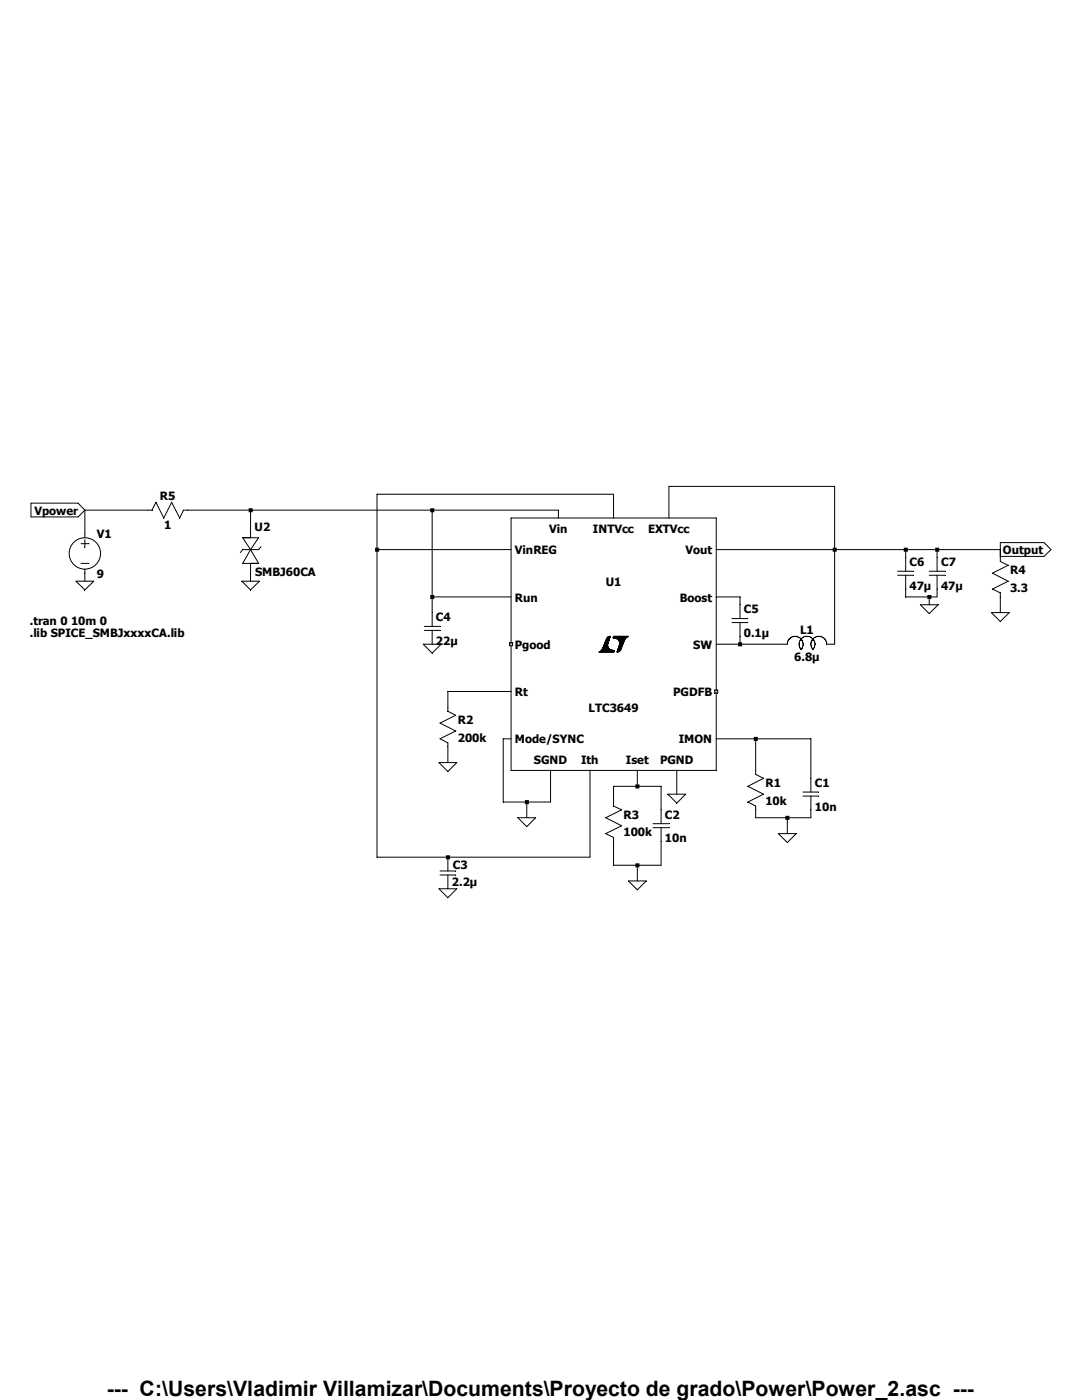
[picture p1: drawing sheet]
<svg xmlns="http://www.w3.org/2000/svg" width="216mm" height="279mm" viewBox="0 0 216 279" stroke-linecap="round" stroke-linejoin="round" font-family="sans-serif">
<g fill="none" stroke="#000" stroke-width=".2">
<path d="M102 103.4h40.9v50.4h-40.9zM101.7 128.3h.6v.6h-.6zM119.5 130.1h3M119.6 130.1h2.9M119.7 130h2.8M119.8 130h2.7M119.9 129.9h2.6M120 129.8h2.6M120 129.8h2.4M120.1 129.8h2.1M120.1 129.7h1.9M120.1 129.7h1.7"/>
<path d="M120.1 129.6h1.7M120.2 129.5h1.4M120.2 129.5h1.3M120.3 129.4h1.2M120.3 129.3h1.1M120.3 129.2h1.1M120.4 129.2h.9M120.4 129.1h.9M120.4 129h.9M120.5 128.9h.8M120.5 128.9h.7M120.5 128.8h.7"/>
<path d="M120.5 128.7h.7M120.6 128.7h.6M120.6 128.6h.6M120.6 128.4h.7M120.7 128.3h.6M120.7 128.4h.6M120.8 128.1h.6M120.8 128h.6M120.9 127.9h.6M120.9 127.8h.6M120.9 127.7h.6M121 127.6h.5"/>
<path d="M121 127.6h.6M121 127.5h.6M121.1 127.4h.5M121.1 127.5h.5M121.1 127.3h.5M121.2 127.3h.5M121.2 127.2h.5M121.3 128.5h-.7M121.4 128.2h-.7M121.5 127.9l-.7 .1M121.5 127h.3M121.6 127h.2"/>
<path d="M121.8 127.1h-.5M122.3 127.3h2.6M122.3 127.3h2.7M122.4 127.2h2.7M122.4 127.2h2.6M122.4 127h2.9M122.4 127h3M122.5 127.3h2.4M122.6 127.4h2.2M123.1 127.5h1.7M123.1 130.1h.2M123.1 130h.4"/>
<path d="M123.1 130.1h.3M123.1 130h.5M123.2 130h.4M123.2 127.6h1.5M123.2 129.8h.5M123.2 129.8h.6M123.3 129.8h.5M123.3 129.7h.5M123.3 127.6h1.4M123.4 129.5h.5M123.4 129.5h.6M123.4 127.7h1.2"/>
<path d="M123.4 129.4h.6M123.4 129.3h.6M123.4 127.8h1.2M123.4 129.2h.6M123.5 127.8h1.1M123.5 129.1h.6M123.5 129h.6M123.5 127.9h1M123.5 128.9h.6M123.5 128.9h.7M123.6 128h.9M123.6 128.9h.6"/>
<path d="M123.6 128.7h.6M123.6 128.1h.9M123.6 128.2h.8M123.6 128.6h.7M123.6 128.6h.6M123.7 128.3h.7M123.7 128.4h.6M123.7 128.4h.7M123.7 128.5h.6M123.7 129.9h-.5M123.9 129.6h-.6M124 129.3l-.6 .1"/>
<path d="M124.2 128.8h-.6M125.2 127.1h-2.8"/>
</g>
<path d="M142.6 137.7h.6v.6h-.6z" fill="none" stroke="#000" stroke-width=".2"/>
<g fill="none" stroke="#000" stroke-width=".2">
<path d="M6.2 100.4h9.4l1.3 1.4-1.3 1.4h-9.4zM15.2 116h3.5l-1.8 1.7zM16.2 108.5h1.5M16.2 112.4h1.5M16.9 101.8v5.5M16.9 107.7v1.6M16.9 113.6v2.4M16.9 101.8h13.4l.8-1.6 1.6 3.2 1.5-3.2 1.7 3.2 .7-1.6h74.8v1.6M48.3 116h3.5l-1.8 1.7zM48.4 107.3h3.2l-1.6 2.4zM50 109.7l1.6 2.7h-3.2zM50 101.8v5.5"/>
<path d="M50 112.4v3.6M52.1 109.1l-.5 .6h-3.2l-.4 .6M75.2 109.7h26.8M86.2 101.8v23.2M86.2 119.1h15.8M122.4 103.4v-4.8h-47.2v72.5h42.5v-17.3M133.5 103.4v-6.3h33v31.5h-1.5a1.58 1.58 0 0 0-2.2-1.5 1.58 1.58 0 0 0-.5 2.6M142.9 119.1h4.8v4.3M142.9 109.7h56.7M179.1 114h3.2M179.1 114.8h3.2M180.7 109.7v4.3"/>
<path d="M180.7 114.8v4.3h6.3v-4.3M185.4 114h3.2M185.4 114.8h3.2M185.4 119.1v1.6M187 109.7v4.3M199.6 111h8.7l1.4-1.3-1.4-1.4h-8.7v3.8l1.6 .7-3.2 1.6 3.2 1.6-3.2 1.6 1.6 .7v4M84.5 128.6h3.5l-1.8 1.7zM84.7 125h3.1M84.7 125.8h3.1M86.2 125.8v2.8M102 138h-12.6v3.9l1.5 .8-3.1 1.6 3.1 1.6-3.1 1.5 1.6 .9v3.9M142.9 128.6h14.2a1.57 1.57 0 0 1 2.2-1.5 1.57 1.57 0 0 1 .5 2.6"/>
<path d="M146 123.4h3.2M146 124.2h3.2M147.7 124.2v4.4M159.9 129.7a1.58 1.58 0 0 1 0-2.3 1.58 1.58 0 0 1 2.2 0 1.58 1.58 0 0 1 0 2.3M183.6 120.7h3.6l-1.8 1.8zM197.8 122.3h3.6l-1.8 1.7zM87.6 152.2h3.5l-1.7 1.8zM102 147.4h-1.6v12.7h9.5v-6.3M127.2 153.8v3.1M133.3 158.5h3.5l-1.8 1.8zM135 153.8v4.7M142.9 147.4h18.9v10.7"/>
<path d="M150.8 147.4v7.2l1.6 .7-3.2 1.6 3.2 1.6-3.2 1.6 1.6 .8v2.3h11v-4.3M160.2 158.1h3.2M160.2 158.9h3.2M87.6 177.4h3.5l-1.7 1.8zM87.8 173.8h3.1M87.8 174.6h3.1M89.4 171.1v2.7M89.4 174.6v2.8M103.3 163.2h3.6l-1.8 1.8zM105.1 160.1v3.1M125.4 175.8h3.5l-1.7 1.8zM127.2 172.7v3.1"/>
<path d="M130.3 164.4h3.2M130.3 165.2h3.2M131.9 164.4v-7.5h-9.5v4l1.6 .7-3.1 1.6 3.1 1.6-3.1 1.6 1.5 .7v5.6h9.5v-7.5M155.3 166.4h3.6l-1.8 1.7zM157.1 163.2v3.2"/>
<circle cx="16.9" cy="110.4" r="3.1"/>
</g>
<g fill="#000">
<path d="M126.8 172.3h.8v.8h-.8zM147.3 128.2h.8v.8h-.8zM150.4 147.1h.8v.8h-.8zM156.7 162.8h.8v.8h-.8zM166.2 109.3h.8v.8h-.8zM180.3 109.3h.8v.8h-.8zM185 118.7h.8v.8h-.8zM186.6 109.3h.8v.8h-.8z" fill-rule="evenodd"/>
<path d="M49.6 101.4h.8v.8h-.8zM74.8 109.3h.8v.8h-.8zM85.9 101.4h.8v.8h-.8zM85.9 118.7h.8v.8h-.8zM89 170.7h.8v.8h-.8zM104.7 159.7h.8v.8h-.8zM126.8 156.5h.8v.9h-.8z" fill-rule="evenodd"/>
</g>
<text font-size="4.2" x="21.3" y="278.7">--- C:\Users\Vladimir Villamizar\Documents\Proyecto de grado\Power\Power_2.asc ---</text>
<g font-size="2.3">
<text x="31.9" y="99.8">R5</text>
<text x="6.9" y="102.7">Vpower</text>
<text x="19.3" y="107.4">V1</text>
<text x="32.8" y="105.7">1</text>
<text x="50.8" y="105.9">U2</text>
<text x="109.6" y="106.5">Vin</text>
<text x="118.3" y="106.5">INTVcc</text>
<text x="129.3" y="106.5">EXTVcc</text>
<text x="102.7" y="110.6">VinREG</text>
<text x="136.8" y="110.6">Vout</text>
<text x="181.5" y="113">C6</text>
<text x="187.8" y="113">C7</text>
<text x="200.1" y="110.6">Output</text>
<text x="19.3" y="115.3">9</text>
<text x="50.9" y="115">SMBJ60CA</text>
<text x="120.9" y="116.9">U1</text>
<text x="181.5" y="117.7">47µ</text>
<text x="187.8" y="117.7">47µ</text>
<text x="201.5" y="114.6">R4</text>
<text x="201.5" y="118.1">3.3</text>
<text x="5.9" y="124.8">.tran 0 10m 0</text>
<text x="87" y="124">C4</text>
<text x="102.7" y="120.1">Run</text>
<text x="135.6" y="120.1">Boost</text>
<text x="148.4" y="122.4">C5</text>
<text x="5.9" y="127.1">.lib SPICE_SMBJxxxxCA.lib</text>
<text x="87" y="128.7">22µ</text>
<text x="102.7" y="129.5">Pgood</text>
<text x="138.3" y="129.5">SW</text>
<text x="148.4" y="127.1">0.1µ</text>
<text x="158.5" y="132">6.8µ</text>
<text x="159.6" y="126.5">L1</text>
<text x="102.7" y="138.9">Rt</text>
<text x="117.4" y="142.1">LTC3649</text>
<text x="134.3" y="138.9">PGDFB</text>
<text x="91.4" y="144.4">R2</text>
<text x="91.4" y="148">200k</text>
<text x="102.7" y="148.4">Mode/SYNC</text>
<text x="135.4" y="148.4">IMON</text>
<text x="106.5" y="152.5">SGND</text>
<text x="116" y="152.5">Ith</text>
<text x="124.9" y="152.5">Iset</text>
<text x="131.7" y="152.5">PGND</text>
<text x="152.7" y="157.1">R1</text>
<text x="152.7" y="160.6">10k</text>
<text x="162.6" y="157.1">C1</text>
<text x="162.6" y="161.8">10n</text>
<text x="124.4" y="163.4">R3</text>
<text x="124.4" y="166.9">100k</text>
<text x="132.7" y="163.4">C2</text>
<text x="90.4" y="173.5">C3</text>
<text x="132.7" y="168.1">10n</text>
<text x="90.2" y="176.7">2.2µ</text>
</g>
</svg>
